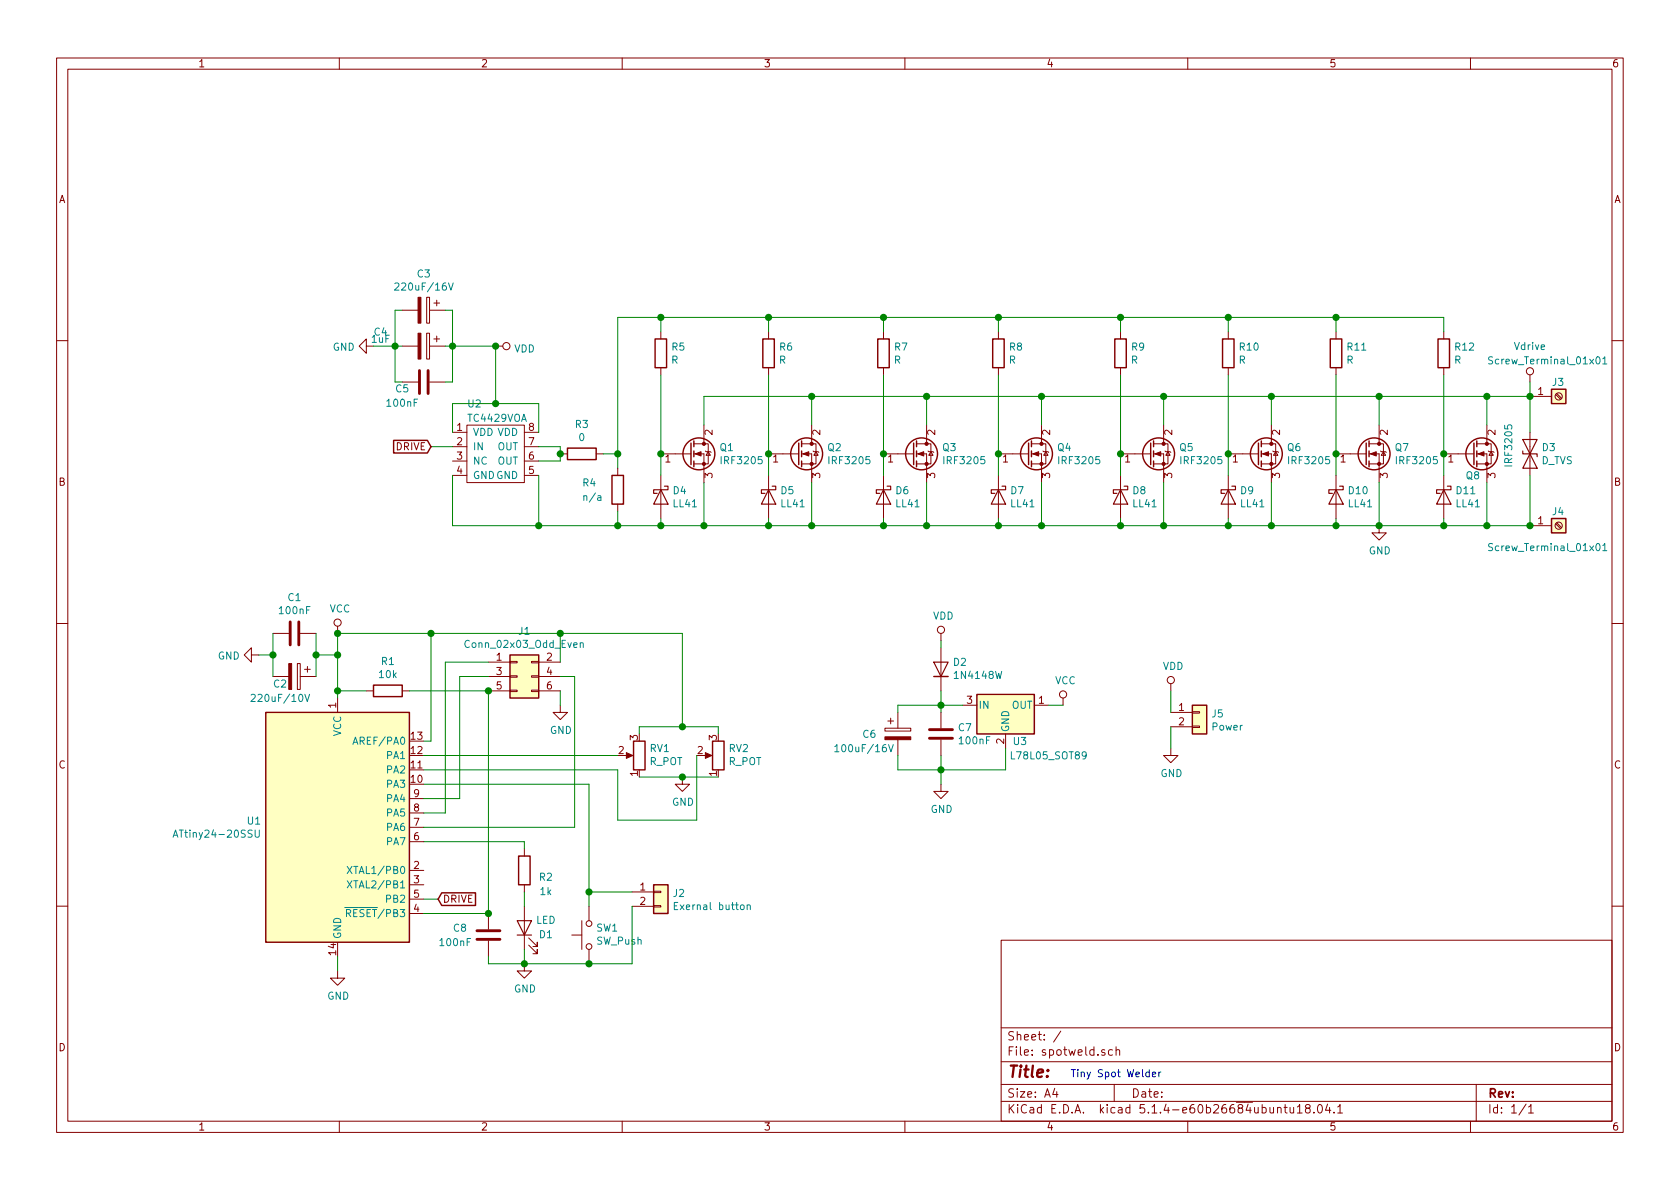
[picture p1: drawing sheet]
EESchema Schematic File Version 4
LIBS:spotweld-cache
EELAYER 30 0
EELAYER END
$Descr A4 11693 8268
encoding utf-8
Sheet 1 1
Title ""
Date ""
Rev ""
Comp ""
Comment1 ""
Comment2 ""
Comment3 ""
Comment4 ""
$EndDescr
$Comp
L Transistor_FET:IRF3205 Q2
U 1 1
P 5550 3150
F 0 "Q2" H 5756 3196 50  0000 L CNN
F 1 "IRF3205" H 5756 3105 50  0000 L CNN
F 2 "Package_TO_SOT_THT:TO-220-3_Horizontal_TabDown" H 5800 3075 50  0001 L CIN
F 3 "http://www.irf.com/product-info/datasheets/data/irf3205.pdf" H 5550 3150 50  0001 L CNN
	1    5550 3150
	1    0    0    -1  
$EndComp
$Comp
L Transistor_FET:IRF3205 Q4
U 1 1
P 7150 3150
F 0 "Q4" H 7356 3196 50  0000 L CNN
F 1 "IRF3205" H 7356 3105 50  0000 L CNN
F 2 "Package_TO_SOT_THT:TO-220-3_Horizontal_TabDown" H 7400 3075 50  0001 L CIN
F 3 "http://www.irf.com/product-info/datasheets/data/irf3205.pdf" H 7150 3150 50  0001 L CNN
	1    7150 3150
	1    0    0    -1  
$EndComp
$Comp
L Transistor_FET:IRF3205 Q5
U 1 1
P 8000 3150
F 0 "Q5" H 8206 3196 50  0000 L CNN
F 1 "IRF3205" H 8206 3105 50  0000 L CNN
F 2 "Package_TO_SOT_THT:TO-220-3_Horizontal_TabDown" H 8250 3075 50  0001 L CIN
F 3 "http://www.irf.com/product-info/datasheets/data/irf3205.pdf" H 8000 3150 50  0001 L CNN
	1    8000 3150
	1    0    0    -1  
$EndComp
$Comp
L Transistor_FET:IRF3205 Q6
U 1 1
P 8750 3150
F 0 "Q6" H 8956 3196 50  0000 L CNN
F 1 "IRF3205" H 8956 3105 50  0000 L CNN
F 2 "Package_TO_SOT_THT:TO-220-3_Horizontal_TabDown" H 9000 3075 50  0001 L CIN
F 3 "http://www.irf.com/product-info/datasheets/data/irf3205.pdf" H 8750 3150 50  0001 L CNN
	1    8750 3150
	1    0    0    -1  
$EndComp
Wire Wire Line
	4900 3350 4900 3650
Wire Wire Line
	4900 3650 5350 3650
Wire Wire Line
	8850 3650 8850 3350
Wire Wire Line
	5650 3350 5650 3650
Connection ~ 5650 3650
Wire Wire Line
	5650 3650 6150 3650
Wire Wire Line
	6450 3350 6450 3650
Connection ~ 6450 3650
Wire Wire Line
	6450 3650 6950 3650
Wire Wire Line
	7250 3350 7250 3650
Connection ~ 7250 3650
Wire Wire Line
	7250 3650 7800 3650
Wire Wire Line
	8100 3350 8100 3650
Connection ~ 8100 3650
Wire Wire Line
	8100 3650 8550 3650
Wire Wire Line
	4900 2950 4900 2750
Wire Wire Line
	4900 2750 5650 2750
Wire Wire Line
	8850 2750 8850 2950
Wire Wire Line
	5650 2950 5650 2750
Connection ~ 5650 2750
Wire Wire Line
	5650 2750 6450 2750
Wire Wire Line
	6450 2950 6450 2750
Connection ~ 6450 2750
Wire Wire Line
	6450 2750 7250 2750
Wire Wire Line
	7250 2950 7250 2750
Connection ~ 7250 2750
Wire Wire Line
	7250 2750 8100 2750
Wire Wire Line
	8100 2950 8100 2750
Connection ~ 8100 2750
Wire Wire Line
	8100 2750 8850 2750
$Comp
L Transistor_FET:IRF3205 Q7
U 1 1
P 9500 3150
F 0 "Q7" H 9706 3196 50  0000 L CNN
F 1 "IRF3205" H 9706 3105 50  0000 L CNN
F 2 "Package_TO_SOT_THT:TO-220-3_Horizontal_TabDown" H 9750 3075 50  0001 L CIN
F 3 "http://www.irf.com/product-info/datasheets/data/irf3205.pdf" H 9500 3150 50  0001 L CNN
	1    9500 3150
	1    0    0    -1  
$EndComp
$Comp
L Transistor_FET:IRF3205 Q8
U 1 1
P 10250 3150
F 0 "Q8" H 10200 3000 50  0000 L CNN
F 1 "IRF3205" V 10500 3050 50  0000 L CNN
F 2 "Package_TO_SOT_THT:TO-220-3_Horizontal_TabDown" H 10500 3075 50  0001 L CIN
F 3 "http://www.irf.com/product-info/datasheets/data/irf3205.pdf" H 10250 3150 50  0001 L CNN
	1    10250 3150
	1    0    0    -1  
$EndComp
Wire Wire Line
	8850 2750 9600 2750
Wire Wire Line
	10350 2750 10350 2950
Connection ~ 8850 2750
Wire Wire Line
	8850 3650 9300 3650
Wire Wire Line
	10350 3650 10350 3350
Connection ~ 8850 3650
Wire Wire Line
	9600 3350 9600 3650
Connection ~ 9600 3650
Wire Wire Line
	9600 3650 10050 3650
Wire Wire Line
	9600 2950 9600 2750
Connection ~ 9600 2750
Wire Wire Line
	9600 2750 10350 2750
$Comp
L Device:R R6
U 1 1
P 5350 2450
F 0 "R6" H 5420 2496 50  0000 L CNN
F 1 "R" H 5420 2405 50  0000 L CNN
F 2 "Resistor_SMD:R_0805_2012Metric" V 5280 2450 50  0001 C CNN
F 3 "~" H 5350 2450 50  0001 C CNN
	1    5350 2450
	1    0    0    -1  
$EndComp
$Comp
L Device:R R5
U 1 1
P 4600 2450
F 0 "R5" H 4670 2496 50  0000 L CNN
F 1 "R" H 4670 2405 50  0000 L CNN
F 2 "Resistor_SMD:R_0805_2012Metric" V 4530 2450 50  0001 C CNN
F 3 "~" H 4600 2450 50  0001 C CNN
	1    4600 2450
	1    0    0    -1  
$EndComp
$Comp
L Device:R R7
U 1 1
P 6150 2450
F 0 "R7" H 6220 2496 50  0000 L CNN
F 1 "R" H 6220 2405 50  0000 L CNN
F 2 "Resistor_SMD:R_0805_2012Metric" V 6080 2450 50  0001 C CNN
F 3 "~" H 6150 2450 50  0001 C CNN
	1    6150 2450
	1    0    0    -1  
$EndComp
$Comp
L Device:R R8
U 1 1
P 6950 2450
F 0 "R8" H 7020 2496 50  0000 L CNN
F 1 "R" H 7020 2405 50  0000 L CNN
F 2 "Resistor_SMD:R_0805_2012Metric" V 6880 2450 50  0001 C CNN
F 3 "~" H 6950 2450 50  0001 C CNN
	1    6950 2450
	1    0    0    -1  
$EndComp
$Comp
L Device:R R9
U 1 1
P 7800 2450
F 0 "R9" H 7870 2496 50  0000 L CNN
F 1 "R" H 7870 2405 50  0000 L CNN
F 2 "Resistor_SMD:R_0805_2012Metric" V 7730 2450 50  0001 C CNN
F 3 "~" H 7800 2450 50  0001 C CNN
	1    7800 2450
	1    0    0    -1  
$EndComp
$Comp
L Device:R R10
U 1 1
P 8550 2450
F 0 "R10" H 8620 2496 50  0000 L CNN
F 1 "R" H 8620 2405 50  0000 L CNN
F 2 "Resistor_SMD:R_0805_2012Metric" V 8480 2450 50  0001 C CNN
F 3 "~" H 8550 2450 50  0001 C CNN
	1    8550 2450
	1    0    0    -1  
$EndComp
$Comp
L Device:R R11
U 1 1
P 9300 2450
F 0 "R11" H 9370 2496 50  0000 L CNN
F 1 "R" H 9370 2405 50  0000 L CNN
F 2 "Resistor_SMD:R_0805_2012Metric" V 9230 2450 50  0001 C CNN
F 3 "~" H 9300 2450 50  0001 C CNN
	1    9300 2450
	1    0    0    -1  
$EndComp
$Comp
L Device:R R12
U 1 1
P 10050 2450
F 0 "R12" H 10120 2496 50  0000 L CNN
F 1 "R" H 10120 2405 50  0000 L CNN
F 2 "Resistor_SMD:R_0805_2012Metric" V 9980 2450 50  0001 C CNN
F 3 "~" H 10050 2450 50  0001 C CNN
	1    10050 2450
	1    0    0    -1  
$EndComp
$Comp
L Connector:Screw_Terminal_01x01 J3
U 1 1
P 10850 2750
F 0 "J3" H 10800 2850 50  0000 L CNN
F 1 "Screw_Terminal_01x01" H 10350 3000 50  0000 L CNN
F 2 "" H 10850 2750 50  0001 C CNN
F 3 "~" H 10850 2750 50  0001 C CNN
	1    10850 2750
	1    0    0    -1  
$EndComp
$Comp
L Connector:Screw_Terminal_01x01 J4
U 1 1
P 10850 3650
F 0 "J4" H 10800 3750 50  0000 L CNN
F 1 "Screw_Terminal_01x01" H 10350 3500 50  0000 L CNN
F 2 "" H 10850 3650 50  0001 C CNN
F 3 "~" H 10850 3650 50  0001 C CNN
	1    10850 3650
	1    0    0    -1  
$EndComp
Wire Wire Line
	10350 2750 10650 2750
Connection ~ 10350 2750
Wire Wire Line
	10350 3650 10650 3650
Connection ~ 10350 3650
$Comp
L Device:R R4
U 1 1
P 4300 3400
F 0 "R4" H 4050 3450 50  0000 L CNN
F 1 "n/a" H 4050 3350 50  0000 L CNN
F 2 "Resistor_SMD:R_0805_2012Metric" V 4230 3400 50  0001 C CNN
F 3 "~" H 4300 3400 50  0001 C CNN
	1    4300 3400
	1    0    0    -1  
$EndComp
Wire Wire Line
	4300 3150 4300 3250
Wire Wire Line
	4300 3550 4300 3650
$Comp
L custom:TC4429VOA U2
U 1 1
P 3450 3150
F 0 "U2" V 3100 2950 50  0000 L CNN
F 1 "TC4429VOA" V 3200 2950 50  0000 L CNN
F 2 "Package_SO:SOIC-8-1EP_3.9x4.9mm_P1.27mm_EP2.29x3mm" H 3150 3350 50  0001 C CNN
F 3 "" H 3150 3350 50  0001 C CNN
	1    3450 3150
	0    1    1    0   
$EndComp
$Comp
L Device:R R3
U 1 1
P 4050 3150
F 0 "R3" V 3843 3150 50  0000 C CNN
F 1 "0" V 3934 3150 50  0000 C CNN
F 2 "Resistor_SMD:R_0805_2012Metric" V 3980 3150 50  0001 C CNN
F 3 "~" H 4050 3150 50  0001 C CNN
	1    4050 3150
	0    1    1    0   
$EndComp
Wire Wire Line
	4200 3150 4300 3150
Wire Wire Line
	3750 3200 3900 3200
Wire Wire Line
	3900 3200 3900 3150
Wire Wire Line
	3900 3100 3750 3100
Connection ~ 3900 3150
Wire Wire Line
	3900 3150 3900 3100
Wire Wire Line
	3150 3300 3150 3650
Wire Wire Line
	3750 3300 3750 3650
$Comp
L power:GND #PWR06
U 1 1
P 9600 3650
F 0 "#PWR06" H 9600 3400 50  0001 C CNN
F 1 "GND" H 9605 3477 50  0000 C CNN
F 2 "" H 9600 3650 50  0001 C CNN
F 3 "" H 9600 3650 50  0001 C CNN
	1    9600 3650
	1    0    0    -1  
$EndComp
Text GLabel 3000 3100 0    50   Input ~ 0
DRIVE
Wire Wire Line
	3000 3100 3150 3100
$Comp
L Device:C C5
U 1 1
P 2950 2650
F 0 "C5" V 2900 2800 50  0000 C CNN
F 1 "100nF" V 2800 2800 50  0000 C CNN
F 2 "Capacitor_SMD:C_0805_2012Metric" H 2988 2500 50  0001 C CNN
F 3 "~" H 2950 2650 50  0001 C CNN
	1    2950 2650
	0    -1   -1   0   
$EndComp
$Comp
L Device:CP C4
U 1 1
P 2950 2400
F 0 "C4" V 2850 2100 50  0000 C CNN
F 1 "1uF" V 2900 2100 50  0000 C CNN
F 2 "Capacitor_SMD:C_1206_3216Metric" H 2988 2250 50  0001 C CNN
F 3 "~" H 2950 2400 50  0001 C CNN
	1    2950 2400
	0    1    1    0   
$EndComp
$Comp
L Device:CP C3
U 1 1
P 2950 2150
F 0 "C3" V 2695 2150 50  0000 C CNN
F 1 "220uF/16V" V 2786 2150 50  0000 C CNN
F 2 "Capacitor_THT:CP_Radial_D8.0mm_P3.50mm" H 2988 2000 50  0001 C CNN
F 3 "~" H 2950 2150 50  0001 C CNN
	1    2950 2150
	0    1    1    0   
$EndComp
Wire Wire Line
	3150 3000 3150 2800
Wire Wire Line
	3750 2800 3750 3000
Wire Wire Line
	3150 2800 3450 2800
Wire Wire Line
	3100 2150 3150 2150
Wire Wire Line
	3150 2150 3150 2400
Wire Wire Line
	3150 2650 3100 2650
Wire Wire Line
	3100 2400 3150 2400
Connection ~ 3150 2400
Wire Wire Line
	3150 2400 3150 2650
Wire Wire Line
	2800 2650 2750 2650
Wire Wire Line
	2750 2650 2750 2400
Wire Wire Line
	2750 2150 2800 2150
Wire Wire Line
	2800 2400 2750 2400
Connection ~ 2750 2400
Wire Wire Line
	2750 2400 2750 2150
Wire Wire Line
	3450 2800 3450 2400
Wire Wire Line
	3450 2400 3150 2400
Connection ~ 3450 2800
Wire Wire Line
	3450 2800 3750 2800
$Comp
L power:VDD #PWR05
U 1 1
P 3450 2400
F 0 "#PWR05" H 3450 2250 50  0001 C CNN
F 1 "VDD" V 3467 2528 50  0000 L CNN
F 2 "" H 3450 2400 50  0001 C CNN
F 3 "" H 3450 2400 50  0001 C CNN
	1    3450 2400
	0    1    1    0   
$EndComp
Connection ~ 3450 2400
$Comp
L power:GND #PWR04
U 1 1
P 2600 2400
F 0 "#PWR04" H 2600 2150 50  0001 C CNN
F 1 "GND" V 2605 2272 50  0000 R CNN
F 2 "" H 2600 2400 50  0001 C CNN
F 3 "" H 2600 2400 50  0001 C CNN
	1    2600 2400
	0    1    1    0   
$EndComp
Wire Wire Line
	2750 2400 2600 2400
Wire Wire Line
	3750 3650 4300 3650
Connection ~ 3750 3650
$Comp
L MCU_Microchip_ATtiny:ATtiny24-20SSU U1
U 1 1
P 2350 5750
F 0 "U1" H 1821 5796 50  0000 R CNN
F 1 "ATtiny24-20SSU" H 1821 5705 50  0000 R CNN
F 2 "Package_SO:SOIC-14_3.9x8.7mm_P1.27mm" H 2350 5750 50  0001 C CIN
F 3 "http://ww1.microchip.com/downloads/en/DeviceDoc/doc8006.pdf" H 2350 5750 50  0001 C CNN
	1    2350 5750
	1    0    0    -1  
$EndComp
$Comp
L Connector_Generic:Conn_02x03_Odd_Even J1
U 1 1
P 3600 4700
F 0 "J1" H 3650 5017 50  0000 C CNN
F 1 "Conn_02x03_Odd_Even" H 3650 4926 50  0000 C CNN
F 2 "Connector_PinHeader_2.54mm:PinHeader_2x03_P2.54mm_Vertical" H 3600 4700 50  0001 C CNN
F 3 "~" H 3600 4700 50  0001 C CNN
	1    3600 4700
	1    0    0    -1  
$EndComp
Wire Wire Line
	3400 4600 3100 4600
Wire Wire Line
	3100 4600 3100 5650
Wire Wire Line
	3100 5650 2950 5650
Wire Wire Line
	3400 4700 3200 4700
Wire Wire Line
	3200 4700 3200 5550
Wire Wire Line
	3200 5550 2950 5550
Wire Wire Line
	3900 4700 4000 4700
Wire Wire Line
	4000 4700 4000 5750
Wire Wire Line
	4000 5750 2950 5750
Wire Wire Line
	3400 4800 3400 6350
Wire Wire Line
	3400 6350 2950 6350
$Comp
L power:GND #PWR08
U 1 1
P 3900 4900
F 0 "#PWR08" H 3900 4650 50  0001 C CNN
F 1 "GND" H 3905 4727 50  0000 C CNN
F 2 "" H 3900 4900 50  0001 C CNN
F 3 "" H 3900 4900 50  0001 C CNN
	1    3900 4900
	1    0    0    -1  
$EndComp
Wire Wire Line
	3900 4800 3900 4900
Wire Wire Line
	2350 4850 2350 4800
Wire Wire Line
	2350 4400 3000 4400
Wire Wire Line
	3900 4400 3900 4600
$Comp
L Device:R R1
U 1 1
P 2700 4800
F 0 "R1" V 2493 4800 50  0000 C CNN
F 1 "10k" V 2584 4800 50  0000 C CNN
F 2 "Resistor_SMD:R_0805_2012Metric" V 2630 4800 50  0001 C CNN
F 3 "~" H 2700 4800 50  0001 C CNN
	1    2700 4800
	0    1    1    0   
$EndComp
Wire Wire Line
	3400 4800 2850 4800
Connection ~ 3400 4800
Wire Wire Line
	2550 4800 2350 4800
Connection ~ 2350 4800
Wire Wire Line
	2350 4800 2350 4550
$Comp
L power:VCC #PWR02
U 1 1
P 2350 4400
F 0 "#PWR02" H 2350 4250 50  0001 C CNN
F 1 "VCC" H 2367 4573 50  0000 C CNN
F 2 "" H 2350 4400 50  0001 C CNN
F 3 "" H 2350 4400 50  0001 C CNN
	1    2350 4400
	1    0    0    -1  
$EndComp
Connection ~ 2350 4400
$Comp
L Device:C C1
U 1 1
P 2050 4400
F 0 "C1" V 1798 4400 50  0000 C CNN
F 1 "100nF" V 1889 4400 50  0000 C CNN
F 2 "Capacitor_SMD:C_0805_2012Metric" H 2088 4250 50  0001 C CNN
F 3 "~" H 2050 4400 50  0001 C CNN
	1    2050 4400
	0    1    1    0   
$EndComp
$Comp
L Device:CP C2
U 1 1
P 2050 4700
F 0 "C2" V 2100 4600 50  0000 C CNN
F 1 "220uF/10V" V 2200 4600 50  0000 C CNN
F 2 "Capacitor_THT:CP_Radial_D6.3mm_P2.50mm" H 2088 4550 50  0001 C CNN
F 3 "~" H 2050 4700 50  0001 C CNN
	1    2050 4700
	0    1    1    0   
$EndComp
Wire Wire Line
	2200 4400 2200 4550
Wire Wire Line
	2200 4550 2350 4550
Connection ~ 2200 4550
Wire Wire Line
	2200 4550 2200 4700
Connection ~ 2350 4550
Wire Wire Line
	2350 4550 2350 4400
$Comp
L power:GND #PWR01
U 1 1
P 1800 4550
F 0 "#PWR01" H 1800 4300 50  0001 C CNN
F 1 "GND" V 1805 4422 50  0000 R CNN
F 2 "" H 1800 4550 50  0001 C CNN
F 3 "" H 1800 4550 50  0001 C CNN
	1    1800 4550
	0    1    1    0   
$EndComp
Wire Wire Line
	1900 4400 1900 4550
Wire Wire Line
	1800 4550 1900 4550
Connection ~ 1900 4550
Wire Wire Line
	1900 4550 1900 4700
$Comp
L power:GND #PWR03
U 1 1
P 2350 6750
F 0 "#PWR03" H 2350 6500 50  0001 C CNN
F 1 "GND" H 2355 6577 50  0000 C CNN
F 2 "" H 2350 6750 50  0001 C CNN
F 3 "" H 2350 6750 50  0001 C CNN
	1    2350 6750
	1    0    0    -1  
$EndComp
Wire Wire Line
	2350 6750 2350 6650
Text GLabel 3050 6250 2    50   Input ~ 0
DRIVE
Wire Wire Line
	2950 6250 3050 6250
$Comp
L Device:R_POT RV1
U 1 1
P 4450 5250
F 0 "RV1" H 4380 5204 50  0000 R CNN
F 1 "R_POT" H 4380 5295 50  0000 R CNN
F 2 "Potentiometer_THT:Potentiometer_Piher_T-16H_Single_Horizontal" H 4450 5250 50  0001 C CNN
F 3 "~" H 4450 5250 50  0001 C CNN
	1    4450 5250
	-1   0    0    1   
$EndComp
$Comp
L Device:R_POT RV2
U 1 1
P 5000 5250
F 0 "RV2" H 4930 5204 50  0000 R CNN
F 1 "R_POT" H 4930 5295 50  0000 R CNN
F 2 "Potentiometer_THT:Potentiometer_Piher_T-16H_Single_Horizontal" H 5000 5250 50  0001 C CNN
F 3 "~" H 5000 5250 50  0001 C CNN
	1    5000 5250
	-1   0    0    1   
$EndComp
Wire Wire Line
	4450 5400 4750 5400
$Comp
L power:GND #PWR09
U 1 1
P 4750 5400
F 0 "#PWR09" H 4750 5150 50  0001 C CNN
F 1 "GND" H 4755 5227 50  0000 C CNN
F 2 "" H 4750 5400 50  0001 C CNN
F 3 "" H 4750 5400 50  0001 C CNN
	1    4750 5400
	1    0    0    -1  
$EndComp
Connection ~ 4750 5400
Wire Wire Line
	4750 5400 5000 5400
Wire Wire Line
	4450 5100 4450 5050
Wire Wire Line
	4450 5050 4750 5050
Wire Wire Line
	5000 5050 5000 5100
Wire Wire Line
	2950 5150 3000 5150
Wire Wire Line
	3000 5150 3000 4400
Connection ~ 3000 4400
Wire Wire Line
	3000 4400 3900 4400
Wire Wire Line
	4300 5250 2950 5250
Wire Wire Line
	2950 5350 4300 5350
Wire Wire Line
	4300 5350 4300 5700
Wire Wire Line
	4300 5700 4850 5700
Wire Wire Line
	4850 5700 4850 5250
Wire Wire Line
	3900 4400 4750 4400
Wire Wire Line
	4750 4400 4750 5050
Connection ~ 3900 4400
Connection ~ 4750 5050
Wire Wire Line
	4750 5050 5000 5050
$Comp
L Device:LED D1
U 1 1
P 3650 6450
F 0 "D1" V 3600 6300 50  0000 C CNN
F 1 "LED" V 3700 6300 50  0000 C CNN
F 2 "LED_SMD:LED_0805_2012Metric" H 3650 6450 50  0001 C CNN
F 3 "~" H 3650 6450 50  0001 C CNN
	1    3650 6450
	0    -1   -1   0   
$EndComp
$Comp
L Device:R R2
U 1 1
P 3650 6050
F 0 "R2" H 3500 6100 50  0000 C CNN
F 1 "1k" H 3500 6200 50  0000 C CNN
F 2 "Resistor_SMD:R_0805_2012Metric" V 3580 6050 50  0001 C CNN
F 3 "~" H 3650 6050 50  0001 C CNN
	1    3650 6050
	-1   0    0    1   
$EndComp
Wire Wire Line
	2950 5850 3650 5850
Wire Wire Line
	3650 5850 3650 5900
Wire Wire Line
	3650 6300 3650 6200
$Comp
L power:GND #PWR07
U 1 1
P 3650 6700
F 0 "#PWR07" H 3650 6450 50  0001 C CNN
F 1 "GND" H 3655 6527 50  0000 C CNN
F 2 "" H 3650 6700 50  0001 C CNN
F 3 "" H 3650 6700 50  0001 C CNN
	1    3650 6700
	1    0    0    -1  
$EndComp
Wire Wire Line
	3650 6700 3650 6600
$Comp
L Device:C C7
U 1 1
P 6550 5100
F 0 "C7" H 6665 5146 50  0000 L CNN
F 1 "100nF" H 6665 5055 50  0000 L CNN
F 2 "Capacitor_SMD:C_0805_2012Metric" H 6588 4950 50  0001 C CNN
F 3 "~" H 6550 5100 50  0001 C CNN
	1    6550 5100
	1    0    0    -1  
$EndComp
Wire Wire Line
	6700 4900 6550 4900
Wire Wire Line
	6550 4900 6550 4950
Wire Wire Line
	6550 5250 6550 5350
$Comp
L power:VCC #PWR012
U 1 1
P 7400 4900
F 0 "#PWR012" H 7400 4750 50  0001 C CNN
F 1 "VCC" H 7417 5073 50  0000 C CNN
F 2 "" H 7400 4900 50  0001 C CNN
F 3 "" H 7400 4900 50  0001 C CNN
	1    7400 4900
	1    0    0    -1  
$EndComp
$Comp
L power:VDD #PWR010
U 1 1
P 6550 4450
F 0 "#PWR010" H 6550 4300 50  0001 C CNN
F 1 "VDD" H 6567 4623 50  0000 C CNN
F 2 "" H 6550 4450 50  0001 C CNN
F 3 "" H 6550 4450 50  0001 C CNN
	1    6550 4450
	1    0    0    -1  
$EndComp
Wire Wire Line
	6550 4900 6550 4800
Connection ~ 6550 4900
$Comp
L Diode:1N4148W D2
U 1 1
P 6550 4650
F 0 "D2" V 6596 4570 50  0000 R CNN
F 1 "1N4148W" V 6505 4570 50  0000 R CNN
F 2 "Diode_SMD:D_SOD-123" H 6550 4475 50  0001 C CNN
F 3 "https://www.vishay.com/docs/85748/1n4148w.pdf" H 6550 4650 50  0001 C CNN
	1    6550 4650
	0    -1   -1   0   
$EndComp
Wire Wire Line
	6550 4500 6550 4450
$Comp
L Device:CP C6
U 1 1
P 6250 5100
F 0 "C6" H 6000 5100 50  0000 L CNN
F 1 "100uF/16V" H 5800 5000 50  0000 L CNN
F 2 "Capacitor_THT:CP_Radial_D6.3mm_P2.50mm" H 6288 4950 50  0001 C CNN
F 3 "~" H 6250 5100 50  0001 C CNN
	1    6250 5100
	1    0    0    -1  
$EndComp
Wire Wire Line
	6250 4950 6250 4900
Wire Wire Line
	6250 4900 6550 4900
Wire Wire Line
	6250 5250 6250 5350
Wire Wire Line
	6250 5350 6550 5350
Connection ~ 6550 5350
$Comp
L power:GND #PWR011
U 1 1
P 6550 5450
F 0 "#PWR011" H 6550 5200 50  0001 C CNN
F 1 "GND" H 6555 5277 50  0000 C CNN
F 2 "" H 6550 5450 50  0001 C CNN
F 3 "" H 6550 5450 50  0001 C CNN
	1    6550 5450
	1    0    0    -1  
$EndComp
Wire Wire Line
	6550 5450 6550 5350
$Comp
L Connector_Generic:Conn_01x02 J2
U 1 1
P 4600 6200
F 0 "J2" H 4680 6192 50  0000 L CNN
F 1 "Exernal button" H 4680 6101 50  0000 L CNN
F 2 "Connector_PinHeader_2.54mm:PinHeader_1x02_P2.54mm_Vertical" H 4600 6200 50  0001 C CNN
F 3 "~" H 4600 6200 50  0001 C CNN
	1    4600 6200
	1    0    0    -1  
$EndComp
Wire Wire Line
	4100 5450 2950 5450
Wire Wire Line
	4100 5450 4100 6200
Wire Wire Line
	4400 6200 4100 6200
$Comp
L Switch:SW_Push SW1
U 1 1
P 4100 6500
F 0 "SW1" V 4146 6452 50  0000 R CNN
F 1 "SW_Push" V 4055 6452 50  0000 R CNN
F 2 "Button_Switch_THT:SW_PUSH_6mm_H5mm" H 4100 6700 50  0001 C CNN
F 3 "~" H 4100 6700 50  0001 C CNN
	1    4100 6500
	0    -1   -1   0   
$EndComp
Wire Wire Line
	4100 6300 4100 6200
Connection ~ 4100 6200
Wire Wire Line
	4100 6700 4400 6700
Wire Wire Line
	4400 6700 4400 6300
Wire Wire Line
	3650 6700 4100 6700
Connection ~ 3650 6700
Connection ~ 4100 6700
$Comp
L Regulator_Linear:L78L05_SOT89 U3
U 1 1
P 7000 4900
F 0 "U3" H 7100 4650 50  0000 C CNN
F 1 "L78L05_SOT89" H 7300 4550 50  0000 C CNN
F 2 "Package_TO_SOT_SMD:SOT-89-3" H 7000 5100 50  0001 C CIN
F 3 "http://www.st.com/content/ccc/resource/technical/document/datasheet/15/55/e5/aa/23/5b/43/fd/CD00000446.pdf/files/CD00000446.pdf/jcr:content/translations/en.CD00000446.pdf" H 7000 4850 50  0001 C CNN
	1    7000 4900
	1    0    0    -1  
$EndComp
Wire Wire Line
	7300 4900 7400 4900
Wire Wire Line
	6550 5350 7000 5350
Wire Wire Line
	7000 5350 7000 5200
$Comp
L Device:D_TVS D3
U 1 1
P 10650 3150
F 0 "D3" V 10604 3229 50  0000 L CNN
F 1 "D_TVS" V 10695 3229 50  0000 L CNN
F 2 "Diode_SMD:D_MiniMELF" H 10650 3150 50  0001 C CNN
F 3 "~" H 10650 3150 50  0001 C CNN
	1    10650 3150
	0    1    1    0   
$EndComp
Wire Wire Line
	10650 3000 10650 2750
Connection ~ 10650 2750
Wire Wire Line
	10650 3300 10650 3650
Connection ~ 10650 3650
$Comp
L Transistor_FET:IRF3205 Q1
U 1 1
P 4800 3150
F 0 "Q1" H 5006 3196 50  0000 L CNN
F 1 "IRF3205" H 5006 3105 50  0000 L CNN
F 2 "Package_TO_SOT_THT:TO-220-3_Horizontal_TabDown" H 5050 3075 50  0001 L CIN
F 3 "http://www.irf.com/product-info/datasheets/data/irf3205.pdf" H 4800 3150 50  0001 L CNN
	1    4800 3150
	1    0    0    -1  
$EndComp
$Comp
L Transistor_FET:IRF3205 Q3
U 1 1
P 6350 3150
F 0 "Q3" H 6556 3196 50  0000 L CNN
F 1 "IRF3205" H 6556 3105 50  0000 L CNN
F 2 "Package_TO_SOT_THT:TO-220-3_Horizontal_TabDown" H 6600 3075 50  0001 L CIN
F 3 "http://www.irf.com/product-info/datasheets/data/irf3205.pdf" H 6350 3150 50  0001 L CNN
	1    6350 3150
	1    0    0    -1  
$EndComp
Wire Wire Line
	4600 3150 4600 2600
Wire Wire Line
	5350 3150 5350 2600
Wire Wire Line
	6150 3150 6150 2600
Wire Wire Line
	6950 3150 6950 2600
Wire Wire Line
	7800 3150 7800 2600
Wire Wire Line
	8550 3150 8550 2600
Wire Wire Line
	9300 3150 9300 2600
Wire Wire Line
	10050 3150 10050 2600
Wire Wire Line
	10050 2300 10050 2200
Wire Wire Line
	10050 2200 9300 2200
Wire Wire Line
	4600 2200 4600 2300
Wire Wire Line
	5350 2300 5350 2200
Connection ~ 5350 2200
Wire Wire Line
	5350 2200 4600 2200
Wire Wire Line
	6150 2300 6150 2200
Connection ~ 6150 2200
Wire Wire Line
	6150 2200 5350 2200
Wire Wire Line
	6950 2300 6950 2200
Connection ~ 6950 2200
Wire Wire Line
	6950 2200 6150 2200
Wire Wire Line
	7800 2300 7800 2200
Connection ~ 7800 2200
Wire Wire Line
	7800 2200 6950 2200
Wire Wire Line
	8550 2300 8550 2200
Connection ~ 8550 2200
Wire Wire Line
	8550 2200 7800 2200
Wire Wire Line
	9300 2300 9300 2200
Connection ~ 9300 2200
Wire Wire Line
	9300 2200 8550 2200
Wire Wire Line
	4300 3150 4300 2200
Wire Wire Line
	4300 2200 4600 2200
Connection ~ 4300 3150
Connection ~ 4600 2200
$Comp
L Diode:LL41 D4
U 1 1
P 4600 3450
F 0 "D4" V 4554 3529 50  0000 L CNN
F 1 "LL41" V 4645 3529 50  0000 L CNN
F 2 "Diode_SMD:D_MiniMELF" H 4600 3275 50  0001 C CNN
F 3 "http://www.vishay.com/docs/85659/bat41.pdf" H 4600 3450 50  0001 C CNN
	1    4600 3450
	0    1    1    0   
$EndComp
$Comp
L Diode:LL41 D5
U 1 1
P 5350 3450
F 0 "D5" V 5304 3529 50  0000 L CNN
F 1 "LL41" V 5395 3529 50  0000 L CNN
F 2 "Diode_SMD:D_MiniMELF" H 5350 3275 50  0001 C CNN
F 3 "http://www.vishay.com/docs/85659/bat41.pdf" H 5350 3450 50  0001 C CNN
	1    5350 3450
	0    1    1    0   
$EndComp
$Comp
L Diode:LL41 D6
U 1 1
P 6150 3450
F 0 "D6" V 6104 3529 50  0000 L CNN
F 1 "LL41" V 6195 3529 50  0000 L CNN
F 2 "Diode_SMD:D_MiniMELF" H 6150 3275 50  0001 C CNN
F 3 "http://www.vishay.com/docs/85659/bat41.pdf" H 6150 3450 50  0001 C CNN
	1    6150 3450
	0    1    1    0   
$EndComp
$Comp
L Diode:LL41 D7
U 1 1
P 6950 3450
F 0 "D7" V 6904 3529 50  0000 L CNN
F 1 "LL41" V 6995 3529 50  0000 L CNN
F 2 "Diode_SMD:D_MiniMELF" H 6950 3275 50  0001 C CNN
F 3 "http://www.vishay.com/docs/85659/bat41.pdf" H 6950 3450 50  0001 C CNN
	1    6950 3450
	0    1    1    0   
$EndComp
$Comp
L Diode:LL41 D8
U 1 1
P 7800 3450
F 0 "D8" V 7754 3529 50  0000 L CNN
F 1 "LL41" V 7845 3529 50  0000 L CNN
F 2 "Diode_SMD:D_MiniMELF" H 7800 3275 50  0001 C CNN
F 3 "http://www.vishay.com/docs/85659/bat41.pdf" H 7800 3450 50  0001 C CNN
	1    7800 3450
	0    1    1    0   
$EndComp
$Comp
L Diode:LL41 D9
U 1 1
P 8550 3450
F 0 "D9" V 8504 3529 50  0000 L CNN
F 1 "LL41" V 8595 3529 50  0000 L CNN
F 2 "Diode_SMD:D_MiniMELF" H 8550 3275 50  0001 C CNN
F 3 "http://www.vishay.com/docs/85659/bat41.pdf" H 8550 3450 50  0001 C CNN
	1    8550 3450
	0    1    1    0   
$EndComp
$Comp
L Diode:LL41 D10
U 1 1
P 9300 3450
F 0 "D10" V 9254 3529 50  0000 L CNN
F 1 "LL41" V 9345 3529 50  0000 L CNN
F 2 "Diode_SMD:D_MiniMELF" H 9300 3275 50  0001 C CNN
F 3 "http://www.vishay.com/docs/85659/bat41.pdf" H 9300 3450 50  0001 C CNN
	1    9300 3450
	0    1    1    0   
$EndComp
$Comp
L Diode:LL41 D11
U 1 1
P 10050 3450
F 0 "D11" V 10004 3529 50  0000 L CNN
F 1 "LL41" V 10095 3529 50  0000 L CNN
F 2 "Diode_SMD:D_MiniMELF" H 10050 3275 50  0001 C CNN
F 3 "http://www.vishay.com/docs/85659/bat41.pdf" H 10050 3450 50  0001 C CNN
	1    10050 3450
	0    1    1    0   
$EndComp
Wire Wire Line
	4600 3300 4600 3150
Connection ~ 4600 3150
Wire Wire Line
	5350 3300 5350 3150
Connection ~ 5350 3150
Wire Wire Line
	6150 3300 6150 3150
Connection ~ 6150 3150
Wire Wire Line
	6950 3300 6950 3150
Connection ~ 6950 3150
Wire Wire Line
	7800 3300 7800 3150
Connection ~ 7800 3150
Wire Wire Line
	8550 3300 8550 3150
Connection ~ 8550 3150
Wire Wire Line
	9300 3300 9300 3150
Connection ~ 9300 3150
Wire Wire Line
	10050 3300 10050 3150
Connection ~ 10050 3150
Wire Wire Line
	5350 3600 5350 3650
Connection ~ 5350 3650
Wire Wire Line
	5350 3650 5650 3650
Wire Wire Line
	6150 3600 6150 3650
Connection ~ 6150 3650
Wire Wire Line
	6150 3650 6450 3650
Wire Wire Line
	6950 3600 6950 3650
Connection ~ 6950 3650
Wire Wire Line
	6950 3650 7250 3650
Wire Wire Line
	7800 3600 7800 3650
Connection ~ 7800 3650
Wire Wire Line
	7800 3650 8100 3650
Wire Wire Line
	8550 3600 8550 3650
Connection ~ 8550 3650
Wire Wire Line
	8550 3650 8850 3650
Wire Wire Line
	9300 3600 9300 3650
Connection ~ 9300 3650
Wire Wire Line
	9300 3650 9600 3650
Wire Wire Line
	10050 3600 10050 3650
Connection ~ 10050 3650
Wire Wire Line
	10050 3650 10350 3650
Wire Wire Line
	4600 3600 4600 3650
Wire Wire Line
	4600 3650 4900 3650
Connection ~ 4900 3650
$Comp
L Connector_Generic:Conn_01x02 J5
U 1 1
P 8350 4950
F 0 "J5" H 8430 4942 50  0000 L CNN
F 1 "Power" H 8430 4851 50  0000 L CNN
F 2 "Connector_PinHeader_2.54mm:PinHeader_1x02_P2.54mm_Vertical" H 8350 4950 50  0001 C CNN
F 3 "~" H 8350 4950 50  0001 C CNN
	1    8350 4950
	1    0    0    -1  
$EndComp
$Comp
L power:GND #PWR014
U 1 1
P 8150 5200
F 0 "#PWR014" H 8150 4950 50  0001 C CNN
F 1 "GND" H 8155 5027 50  0000 C CNN
F 2 "" H 8150 5200 50  0001 C CNN
F 3 "" H 8150 5200 50  0001 C CNN
	1    8150 5200
	1    0    0    -1  
$EndComp
$Comp
L power:VDD #PWR013
U 1 1
P 8150 4800
F 0 "#PWR013" H 8150 4650 50  0001 C CNN
F 1 "VDD" H 8167 4973 50  0000 C CNN
F 2 "" H 8150 4800 50  0001 C CNN
F 3 "" H 8150 4800 50  0001 C CNN
	1    8150 4800
	1    0    0    -1  
$EndComp
Wire Wire Line
	8150 4950 8150 4800
Wire Wire Line
	8150 5050 8150 5200
Wire Wire Line
	4300 3650 4600 3650
Connection ~ 4300 3650
Connection ~ 4600 3650
Wire Wire Line
	3150 3650 3750 3650
$Comp
L power:Vdrive #PWR015
U 1 1
P 10650 2650
F 0 "#PWR015" H 10450 2500 50  0001 C CNN
F 1 "Vdrive" H 10650 2900 50  0000 C CNN
F 2 "" H 10650 2650 50  0001 C CNN
F 3 "" H 10650 2650 50  0001 C CNN
	1    10650 2650
	1    0    0    -1  
$EndComp
Wire Wire Line
	10650 2650 10650 2750
$Comp
L Device:C C8
U 1 1
P 3400 6500
F 0 "C8" H 3150 6550 50  0000 L CNN
F 1 "100nF" H 3050 6450 50  0000 L CNN
F 2 "Capacitor_SMD:C_0805_2012Metric" H 3438 6350 50  0001 C CNN
F 3 "~" H 3400 6500 50  0001 C CNN
	1    3400 6500
	1    0    0    -1  
$EndComp
Connection ~ 3400 6350
Wire Wire Line
	3400 6650 3400 6700
Wire Wire Line
	3400 6700 3650 6700
Text Notes 7450 7500 0    50   ~ 0
Tiny Spot Welder
$EndSCHEMATC
